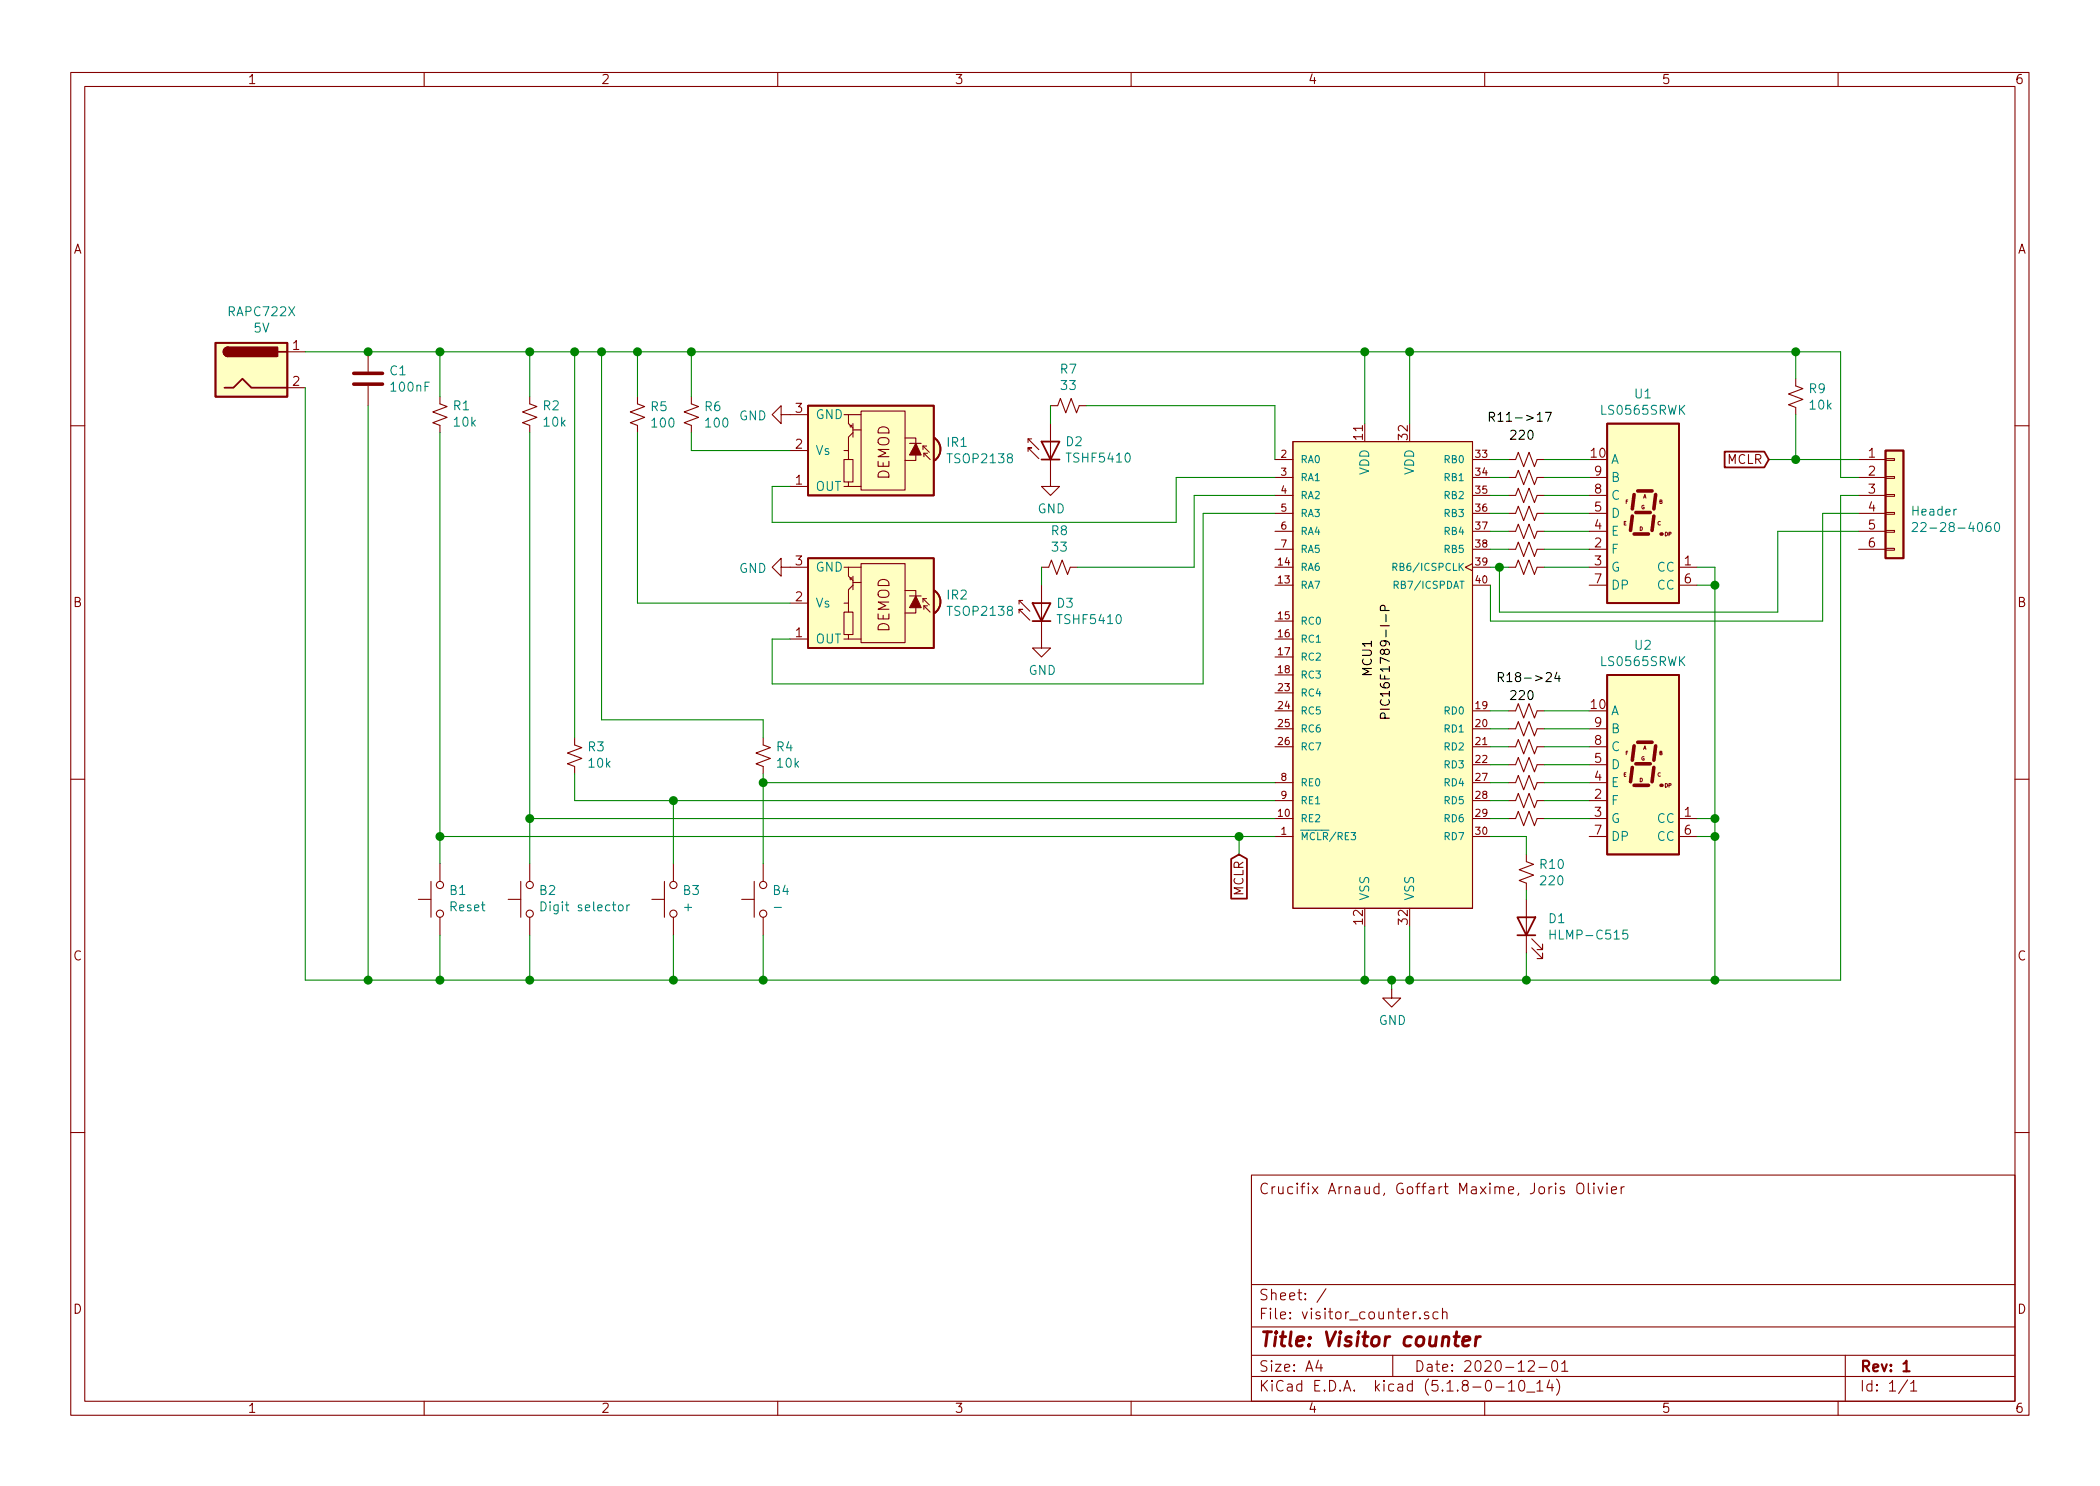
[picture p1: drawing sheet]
EESchema Schematic File Version 4
EELAYER 30 0
EELAYER END
$Descr A4 11693 8268
encoding utf-8
Sheet 1 1
Title "Visitor counter"
Date "2020-12-01"
Rev "1"
Comp ""
Comment1 ""
Comment2 ""
Comment3 ""
Comment4 "Crucifix Arnaud, Goffart Maxime, Joris Olivier"
$EndDescr
$Comp
L Connector:Jack-DC RAPC722X
U 1 1
P 1400 2050
F 0 "RAPC722X" H 1457 2375 50  0000 C CNN
F 1 "5V" H 1457 2284 50  0000 C CNN
F 2 "" H 1450 2010 50  0001 C CNN
F 3 "~" H 1450 2010 50  0001 C CNN
	1    1400 2050
	1    0    0    -1  
$EndComp
Wire Wire Line
	1700 5450 2050 5450
$Comp
L Device:C C1
U 1 1
P 2050 2100
F 0 "C1" H 2165 2146 50  0000 L CNN
F 1 "100nF" H 2165 2055 50  0000 L CNN
F 2 "" H 2088 1950 50  0001 C CNN
F 3 "~" H 2050 2100 50  0001 C CNN
	1    2050 2100
	1    0    0    -1  
$EndComp
Wire Wire Line
	1700 1950 2050 1950
Connection ~ 2050 1950
Wire Wire Line
	1700 2150 1700 5450
Wire Wire Line
	2050 2250 2050 5450
Connection ~ 2050 5450
$Comp
L Switch:SW_Push B1
U 1 1
P 2450 5000
F 0 "B1" V 2496 4952 50  0000 R CNN
F 1 "Reset" V 2405 4952 50  0000 R CNN
F 2 "" H 2450 5200 50  0001 C CNN
F 3 "~" H 2450 5200 50  0001 C CNN
	1    2450 5000
	0    -1   -1   0   
$EndComp
$Comp
L LED:IR204A D2
U 1 1
P 5850 2450
F 0 "D2" V 5846 2370 50  0000 R CNN
F 1 "TSHF5410" V 5755 2370 50  0000 R CNN
F 2 "LED_THT:LED_D3.0mm_IRBlack" H 5850 2625 50  0001 C CNN
F 3 "http://www.everlight.com/file/ProductFile/IR204-A.pdf" H 5800 2450 50  0001 C CNN
	1    5850 2450
	0    -1   -1   0   
$EndComp
$Comp
L Device:R_Small_US R7
U 1 1
P 5950 2250
F 0 "R7" H 5950 2455 50  0000 C CNN
F 1 "33" H 5950 2364 50  0000 C CNN
F 2 "" V 5950 2250 50  0001 C CNN
F 3 "~" V 5950 2250 50  0001 C CNN
	1    5950 2250
	1    0    0    -1  
$EndComp
$Comp
L Interface_Optical:TSOP21xx IR1
U 1 1
P 4800 2500
F 0 "IR1" H 4333 2458 50  0000 R CNN
F 1 "TSOP2138" H 4333 2549 50  0000 R CNN
F 2 "OptoDevice:Vishay_MOLD-3Pin" H 4750 2125 50  0001 C CNN
F 3 "http://www.vishay.com/docs/82460/tsop45.pdf" H 5450 2800 50  0001 C CNN
	1    4800 2500
	-1   0    0    1   
$EndComp
Wire Wire Line
	5850 2250 5850 2350
$Comp
L power:GND #PWR0101
U 1 1
P 5850 2650
F 0 "#PWR0101" H 5850 2400 50  0001 C CNN
F 1 "GND" H 5855 2477 50  0000 C CNN
F 2 "" H 5850 2650 50  0001 C CNN
F 3 "" H 5850 2650 50  0001 C CNN
	1    5850 2650
	1    0    0    -1  
$EndComp
$Comp
L power:GND #PWR0102
U 1 1
P 4400 2300
F 0 "#PWR0102" H 4400 2050 50  0001 C CNN
F 1 "GND" V 4405 2172 50  0000 R CNN
F 2 "" H 4400 2300 50  0001 C CNN
F 3 "" H 4400 2300 50  0001 C CNN
	1    4400 2300
	0    1    1    0   
$EndComp
Wire Wire Line
	4300 2700 4400 2700
$Comp
L Interface_Optical:TSOP21xx IR2
U 1 1
P 4800 3350
F 0 "IR2" H 4333 3308 50  0000 R CNN
F 1 "TSOP2138" H 4333 3399 50  0000 R CNN
F 2 "OptoDevice:Vishay_MOLD-3Pin" H 4750 2975 50  0001 C CNN
F 3 "http://www.vishay.com/docs/82460/tsop45.pdf" H 5450 3650 50  0001 C CNN
	1    4800 3350
	-1   0    0    1   
$EndComp
$Comp
L power:GND #PWR0103
U 1 1
P 4400 3150
F 0 "#PWR0103" H 4400 2900 50  0001 C CNN
F 1 "GND" V 4405 3022 50  0000 R CNN
F 2 "" H 4400 3150 50  0001 C CNN
F 3 "" H 4400 3150 50  0001 C CNN
	1    4400 3150
	0    1    1    0   
$EndComp
$Comp
L LED:IR204A D3
U 1 1
P 5800 3350
F 0 "D3" V 5796 3270 50  0000 R CNN
F 1 "TSHF5410" V 5705 3270 50  0000 R CNN
F 2 "LED_THT:LED_D3.0mm_IRBlack" H 5800 3525 50  0001 C CNN
F 3 "http://www.everlight.com/file/ProductFile/IR204-A.pdf" H 5750 3350 50  0001 C CNN
	1    5800 3350
	0    -1   -1   0   
$EndComp
$Comp
L Device:R_Small_US R8
U 1 1
P 5900 3150
F 0 "R8" H 5900 3355 50  0000 C CNN
F 1 "33" H 5900 3264 50  0000 C CNN
F 2 "" V 5900 3150 50  0001 C CNN
F 3 "~" V 5900 3150 50  0001 C CNN
	1    5900 3150
	1    0    0    -1  
$EndComp
Wire Wire Line
	5800 3150 5800 3250
$Comp
L power:GND #PWR0104
U 1 1
P 5800 3550
F 0 "#PWR0104" H 5800 3300 50  0001 C CNN
F 1 "GND" H 5805 3377 50  0000 C CNN
F 2 "" H 5800 3550 50  0001 C CNN
F 3 "" H 5800 3550 50  0001 C CNN
	1    5800 3550
	1    0    0    -1  
$EndComp
Wire Wire Line
	7750 5450 7850 5450
Connection ~ 7750 5450
Wire Wire Line
	7750 5500 7750 5450
$Comp
L power:GND #PWR0105
U 1 1
P 7750 5500
F 0 "#PWR0105" H 7750 5250 50  0001 C CNN
F 1 "GND" H 7755 5327 50  0000 C CNN
F 2 "" H 7750 5500 50  0001 C CNN
F 3 "" H 7750 5500 50  0001 C CNN
	1    7750 5500
	1    0    0    -1  
$EndComp
Wire Wire Line
	7100 2550 7100 2250
Wire Wire Line
	8500 5000 8500 4950
$Comp
L Device:R_Small_US R10
U 1 1
P 8500 4850
F 0 "R10" V 8454 4918 50  0000 L CNN
F 1 "220" V 8545 4918 50  0000 L CNN
F 2 "" V 8500 4850 50  0001 C CNN
F 3 "~" V 8500 4850 50  0001 C CNN
	1    8500 4850
	0    1    1    0   
$EndComp
$Comp
L Device:LED D1
U 1 1
P 8500 5150
F 0 "D1" V 8539 5032 50  0000 R CNN
F 1 "HLMP-C515" V 8448 5032 50  0000 R CNN
F 2 "" H 8500 5150 50  0001 C CNN
F 3 "~" H 8500 5150 50  0001 C CNN
	1    8500 5150
	0    -1   -1   0   
$EndComp
Connection ~ 7850 5450
Wire Wire Line
	8600 2550 8850 2550
Wire Wire Line
	8600 2850 8850 2850
Wire Wire Line
	8600 2950 8850 2950
Wire Wire Line
	8600 3050 8850 3050
Wire Wire Line
	8600 3150 8850 3150
Wire Wire Line
	8300 3150 8350 3150
Wire Wire Line
	8300 3050 8400 3050
Wire Wire Line
	8300 2950 8400 2950
Wire Wire Line
	8300 2850 8400 2850
Wire Wire Line
	8300 2750 8400 2750
Wire Wire Line
	8300 2650 8400 2650
Wire Wire Line
	8300 2550 8400 2550
$Comp
L Device:R_Small_US R?
U 1 1
P 8500 3150
F 0 "R?" H 8500 3255 39  0001 C CNN
F 1 "R_Small_US" H 8500 3264 50  0001 C CNN
F 2 "" V 8500 3150 50  0001 C CNN
F 3 "~" V 8500 3150 50  0001 C CNN
	1    8500 3150
	1    0    0    -1  
$EndComp
$Comp
L Device:R_Small_US R?
U 1 1
P 8500 3050
F 0 "R?" H 8500 3155 39  0001 C CNN
F 1 "R_Small_US" H 8500 3164 50  0001 C CNN
F 2 "" V 8500 3050 50  0001 C CNN
F 3 "~" V 8500 3050 50  0001 C CNN
	1    8500 3050
	1    0    0    -1  
$EndComp
$Comp
L Device:R_Small_US R?
U 1 1
P 8500 2950
F 0 "R?" H 8500 3055 39  0001 C CNN
F 1 "R_Small_US" H 8500 3064 50  0001 C CNN
F 2 "" V 8500 2950 50  0001 C CNN
F 3 "~" V 8500 2950 50  0001 C CNN
	1    8500 2950
	1    0    0    -1  
$EndComp
$Comp
L Device:R_Small_US R?
U 1 1
P 8500 2850
F 0 "R?" H 8500 2955 39  0001 C CNN
F 1 "R_Small_US" H 8500 2964 50  0001 C CNN
F 2 "" V 8500 2850 50  0001 C CNN
F 3 "~" V 8500 2850 50  0001 C CNN
	1    8500 2850
	1    0    0    -1  
$EndComp
$Comp
L Device:R_Small_US R?
U 1 1
P 8500 2750
F 0 "R?" H 8500 2855 39  0001 C CNN
F 1 "R_Small_US" H 8500 2864 50  0001 C CNN
F 2 "" V 8500 2750 50  0001 C CNN
F 3 "~" V 8500 2750 50  0001 C CNN
	1    8500 2750
	1    0    0    -1  
$EndComp
$Comp
L Device:R_Small_US R?
U 1 1
P 8500 2650
F 0 "R?" H 8500 2755 39  0001 C CNN
F 1 "R_Small_US" H 8500 2764 50  0001 C CNN
F 2 "" V 8500 2650 50  0001 C CNN
F 3 "~" V 8500 2650 50  0001 C CNN
	1    8500 2650
	1    0    0    -1  
$EndComp
$Comp
L Device:R_Small_US R?
U 1 1
P 8500 2550
F 0 "R?" H 8500 2655 39  0001 C CNN
F 1 "R_Small_US" H 8500 2664 50  0001 C CNN
F 2 "" V 8500 2550 50  0001 C CNN
F 3 "~" V 8500 2550 50  0001 C CNN
	1    8500 2550
	1    0    0    -1  
$EndComp
Wire Wire Line
	8300 4550 8400 4550
Wire Wire Line
	8300 4450 8400 4450
Wire Wire Line
	8300 4350 8400 4350
Wire Wire Line
	8300 4250 8400 4250
Wire Wire Line
	8300 4150 8400 4150
Wire Wire Line
	8300 4050 8400 4050
$Comp
L Device:R_Small_US R?
U 1 1
P 8500 4450
F 0 "R?" H 8500 4555 39  0001 C CNN
F 1 "R_Small_US" H 8500 4564 50  0001 C CNN
F 2 "" V 8500 4450 50  0001 C CNN
F 3 "~" V 8500 4450 50  0001 C CNN
	1    8500 4450
	1    0    0    -1  
$EndComp
$Comp
L Device:R_Small_US R?
U 1 1
P 8500 4350
F 0 "R?" H 8500 4455 39  0001 C CNN
F 1 "R_Small_US" H 8500 4464 50  0001 C CNN
F 2 "" V 8500 4350 50  0001 C CNN
F 3 "~" V 8500 4350 50  0001 C CNN
	1    8500 4350
	1    0    0    -1  
$EndComp
$Comp
L Device:R_Small_US R?
U 1 1
P 8500 4250
F 0 "R?" H 8500 4355 39  0001 C CNN
F 1 "R_Small_US" H 8500 4364 50  0001 C CNN
F 2 "" V 8500 4250 50  0001 C CNN
F 3 "~" V 8500 4250 50  0001 C CNN
	1    8500 4250
	1    0    0    -1  
$EndComp
$Comp
L Device:R_Small_US R?
U 1 1
P 8500 4150
F 0 "R?" H 8500 4255 39  0001 C CNN
F 1 "R_Small_US" H 8500 4264 50  0001 C CNN
F 2 "" V 8500 4150 50  0001 C CNN
F 3 "~" V 8500 4150 50  0001 C CNN
	1    8500 4150
	1    0    0    -1  
$EndComp
$Comp
L Device:R_Small_US R?
U 1 1
P 8500 4050
F 0 "R?" H 8500 4155 39  0001 C CNN
F 1 "R_Small_US" H 8500 4164 50  0001 C CNN
F 2 "" V 8500 4050 50  0001 C CNN
F 3 "~" V 8500 4050 50  0001 C CNN
	1    8500 4050
	1    0    0    -1  
$EndComp
$Comp
L Device:R_Small_US R?
U 1 1
P 8500 4550
F 0 "R?" H 8500 4755 50  0001 C CNN
F 1 "R_Small_US" H 8500 4664 50  0001 C CNN
F 2 "" V 8500 4550 50  0001 C CNN
F 3 "~" V 8500 4550 50  0001 C CNN
	1    8500 4550
	1    0    0    -1  
$EndComp
Wire Wire Line
	8300 3950 8400 3950
$Comp
L Device:R_Small_US R8
U 1 1
P 8500 3950
F 0 "R8" H 8500 4055 39  0001 C CNN
F 1 "R_Small_US" H 8500 4064 50  0001 C CNN
F 2 "" V 8500 3950 50  0001 C CNN
F 3 "~" V 8500 3950 50  0001 C CNN
	1    8500 3950
	1    0    0    -1  
$EndComp
$Comp
L Display_Character:HDSP-7503 U2
U 1 1
P 9150 4250
F 0 "U2" H 9150 4917 50  0000 C CNN
F 1 "LS0565SRWK" H 9150 4826 50  0000 C CNN
F 2 "Display_7Segment:HDSP-A151" H 9150 3700 50  0001 C CNN
F 3 "https://docs.broadcom.com/docs/AV02-2553EN" H 8750 4800 50  0001 C CNN
	1    9150 4250
	1    0    0    -1  
$EndComp
Wire Wire Line
	7850 5450 7850 5150
Wire Wire Line
	7600 5450 7750 5450
Wire Wire Line
	7600 5450 7600 5150
Wire Wire Line
	7850 1950 7850 2350
Wire Wire Line
	7600 1950 7850 1950
Wire Wire Line
	7600 1950 7600 2350
$Comp
L eec:PIC16F1789-I_P U
U 1 1
P 7100 2550
F 0 "U" H 7700 2723 50  0001 C CNN
F 1 "PIC16F1789-I_P" H 7700 2724 50  0001 C BNN
F 2 "Microchip-PIC16F1789-I_P-*" H 7100 2950 50  0001 L CNN
F 3 "http://ww1.microchip.com/downloads/en/DeviceDoc/41675A.pdf" H 7100 3050 50  0001 L CNN
F 4 "Manufacturer URL" H 7100 3150 50  0001 L CNN "Component Link 1 Description"
F 5 "http://www.microchip.com/" H 7100 3250 50  0001 L CNN "Component Link 1 URL"
F 6 "Package Specification" H 7100 3350 50  0001 L CNN "Component Link 3 Description"
F 7 "http://www.microchip.com/stellent/groups/techpub_sg/documents/packagingspec/en012702.pdf" H 7100 3450 50  0001 L CNN "Component Link 3 URL"
F 8 "2.3 to 5.5 V" H 7100 4050 50  0001 L CNN "VCC Range"
F 9 "Rev. A" H 7100 2550 50  0001 C CNN "Datasheet Version"
F 10 "Through Hole" H 7100 2550 50  0001 C CNN "Mounting Technology"
F 11 "40-Lead Plastic Dual In-Line Package, Body 51.75 x 13.53 mm, Pitch 2.54 mm" H 7100 2550 50  0001 C CNN "Package Description"
F 12 "C04-016B, 04/2013" H 7100 2550 50  0001 C CNN "Package Version"
F 13 "Tube" H 7100 2550 50  0001 C CNN "Packing"
F 14 "IC" H 7100 2550 50  0001 C CNN "category"
F 15 "10490062" H 7100 2550 50  0001 C CNN "ciiva ids"
F 16 "yes" H 7100 2550 50  0001 C CNN "imported"
F 17 "14c9a75bf827425d" H 7100 2550 50  0001 C CNN "library id"
F 18 "Microchip" H 7100 2550 50  0001 C CNN "manufacturer"
F 19 "PDIP-P40" H 7100 2550 50  0001 C CNN "package"
F 20 "1396429688" H 7100 2550 50  0001 C CNN "release date"
F 21 "87B779B8-BAE6-4182-B993-E708CD3A73B9" H 7100 2550 50  0001 C CNN "vault revision"
	1    7100 2550
	1    0    0    -1  
$EndComp
Connection ~ 7600 1950
Wire Wire Line
	7100 2250 6050 2250
$Comp
L Device:R_Small_US R5
U 1 1
P 3550 2300
F 0 "R5" V 3504 2368 50  0000 L CNN
F 1 "100" V 3595 2368 50  0000 L CNN
F 2 "" V 3550 2300 50  0001 C CNN
F 3 "~" V 3550 2300 50  0001 C CNN
	1    3550 2300
	0    1    1    0   
$EndComp
Wire Wire Line
	4300 3550 4400 3550
Wire Wire Line
	4300 2700 4300 2900
Wire Wire Line
	4300 2900 6550 2900
Wire Wire Line
	6550 2900 6550 2650
Wire Wire Line
	6550 2650 7100 2650
Wire Wire Line
	7100 2750 6650 2750
Wire Wire Line
	4300 3800 6700 3800
Wire Wire Line
	6700 2850 7100 2850
Wire Wire Line
	6700 2850 6700 3800
Wire Wire Line
	4300 3550 4300 3800
Wire Wire Line
	6000 3150 6650 3150
Wire Wire Line
	6650 2750 6650 3150
Wire Wire Line
	3850 2400 3850 2500
$Comp
L Device:R_Small_US R6
U 1 1
P 3850 2300
F 0 "R6" V 3804 2368 50  0000 L CNN
F 1 "100" V 3895 2368 50  0000 L CNN
F 2 "" V 3850 2300 50  0001 C CNN
F 3 "~" V 3850 2300 50  0001 C CNN
	1    3850 2300
	0    1    1    0   
$EndComp
Wire Wire Line
	3850 2200 3850 1950
Connection ~ 3850 1950
Wire Wire Line
	3850 1950 7600 1950
Wire Wire Line
	3850 2500 4400 2500
$Comp
L Device:R_Small_US R1
U 1 1
P 2450 2300
F 0 "R1" V 2496 2232 50  0000 R CNN
F 1 "10k" V 2405 2232 50  0000 R CNN
F 2 "" V 2450 2300 50  0001 C CNN
F 3 "~" V 2450 2300 50  0001 C CNN
	1    2450 2300
	0    -1   -1   0   
$EndComp
Wire Wire Line
	2050 1950 2450 1950
Wire Wire Line
	2450 2200 2450 1950
$Comp
L Device:R_Small_US R4
U 1 1
P 4250 4200
F 0 "R4" V 4296 4132 50  0000 R CNN
F 1 "10k" V 4205 4132 50  0000 R CNN
F 2 "" V 4250 4200 50  0001 C CNN
F 3 "~" V 4250 4200 50  0001 C CNN
	1    4250 4200
	0    -1   -1   0   
$EndComp
$Comp
L Device:R_Small_US R3
U 1 1
P 3200 4200
F 0 "R3" V 3246 4132 50  0000 R CNN
F 1 "10k" V 3155 4132 50  0000 R CNN
F 2 "" V 3200 4200 50  0001 C CNN
F 3 "~" V 3200 4200 50  0001 C CNN
	1    3200 4200
	0    -1   -1   0   
$EndComp
$Comp
L Device:R_Small_US R2
U 1 1
P 2950 2300
F 0 "R2" V 2996 2232 50  0000 R CNN
F 1 "10k" V 2905 2232 50  0000 R CNN
F 2 "" V 2950 2300 50  0001 C CNN
F 3 "~" V 2950 2300 50  0001 C CNN
	1    2950 2300
	0    -1   -1   0   
$EndComp
Wire Wire Line
	3550 2200 3550 1950
Wire Wire Line
	3550 1950 3850 1950
Wire Wire Line
	3550 2400 3550 3350
Wire Wire Line
	3550 3350 4400 3350
$Comp
L Switch:SW_Push B3
U 1 1
P 3750 5000
F 0 "B3" V 3796 4952 50  0000 R CNN
F 1 "+" V 3705 4952 50  0000 R CNN
F 2 "" H 3750 5200 50  0001 C CNN
F 3 "~" H 3750 5200 50  0001 C CNN
	1    3750 5000
	0    -1   -1   0   
$EndComp
$Comp
L Switch:SW_Push B4
U 1 1
P 4250 5000
F 0 "B4" V 4296 4952 50  0000 R CNN
F 1 "-" V 4205 4952 50  0000 R CNN
F 2 "" H 4250 5200 50  0001 C CNN
F 3 "~" H 4250 5200 50  0001 C CNN
	1    4250 5000
	0    -1   -1   0   
$EndComp
$Comp
L Switch:SW_Push B2
U 1 1
P 2950 5000
F 0 "B2" V 2996 4952 50  0000 R CNN
F 1 "Digit selector" V 2905 4952 50  0000 R CNN
F 2 "" H 2950 5200 50  0001 C CNN
F 3 "~" H 2950 5200 50  0001 C CNN
	1    2950 5000
	0    -1   -1   0   
$EndComp
Connection ~ 2450 1950
Wire Wire Line
	2050 5450 2450 5450
Wire Wire Line
	2450 5200 2450 5450
Wire Wire Line
	2450 2400 2450 4650
Connection ~ 3550 1950
Wire Wire Line
	2450 5450 2950 5450
Connection ~ 2450 5450
Connection ~ 7600 5450
Wire Wire Line
	7100 4650 6900 4650
Connection ~ 2450 4650
Wire Wire Line
	2450 4650 2450 4800
Wire Wire Line
	2950 4800 2950 4550
Wire Wire Line
	2950 2200 2950 1950
Wire Wire Line
	2450 1950 2950 1950
Connection ~ 2950 1950
Wire Wire Line
	2950 1950 3200 1950
Wire Wire Line
	2950 5200 2950 5450
Connection ~ 2950 5450
Wire Wire Line
	2950 5450 3750 5450
Wire Wire Line
	7100 4550 2950 4550
Connection ~ 2950 4550
Wire Wire Line
	2950 4550 2950 2400
Wire Wire Line
	3200 1950 3200 4100
Connection ~ 3200 1950
Wire Wire Line
	3200 1950 3350 1950
Wire Wire Line
	3350 1950 3350 4000
Wire Wire Line
	3350 4000 4250 4000
Wire Wire Line
	4250 4000 4250 4100
Connection ~ 3350 1950
Wire Wire Line
	3350 1950 3550 1950
Wire Wire Line
	3200 4300 3200 4450
Wire Wire Line
	3200 4450 3750 4450
Wire Wire Line
	3750 4450 3750 4800
Wire Wire Line
	3750 5200 3750 5450
Connection ~ 3750 5450
Wire Wire Line
	3750 5450 4250 5450
Wire Wire Line
	4250 4300 4250 4350
Wire Wire Line
	4250 5200 4250 5450
Connection ~ 4250 5450
Wire Wire Line
	4250 5450 7600 5450
Wire Wire Line
	7100 4450 3750 4450
Connection ~ 3750 4450
Wire Wire Line
	7100 4350 4250 4350
Connection ~ 4250 4350
Wire Wire Line
	4250 4350 4250 4800
$Comp
L Connector_Generic_MountingPin:Conn_01x06_MountingPin Header
U 1 1
P 10550 2750
F 0 "Header" H 10638 2664 50  0000 L CNN
F 1 "22-28-4060" H 10638 2573 50  0000 L CNN
F 2 "" H 10550 2750 50  0001 C CNN
F 3 "~" H 10550 2750 50  0001 C CNN
	1    10550 2750
	1    0    0    -1  
$EndComp
$Comp
L Device:R_Small_US R9
U 1 1
P 10000 2200
F 0 "R9" V 9954 2268 50  0000 L CNN
F 1 "10k" V 10045 2268 50  0000 L CNN
F 2 "" V 10000 2200 50  0001 C CNN
F 3 "~" V 10000 2200 50  0001 C CNN
	1    10000 2200
	0    1    1    0   
$EndComp
Wire Wire Line
	7850 1950 10000 1950
Connection ~ 7850 1950
Wire Wire Line
	10350 2650 10250 2650
Wire Wire Line
	10250 2650 10250 1950
Wire Wire Line
	10000 2100 10000 1950
Connection ~ 10000 1950
Wire Wire Line
	10000 1950 10250 1950
Text GLabel 6900 4750 3    50   Input ~ 0
MCLR
Wire Wire Line
	6900 4750 6900 4650
Connection ~ 6900 4650
Wire Wire Line
	6900 4650 2450 4650
Wire Wire Line
	10350 2550 10000 2550
Wire Wire Line
	10000 2300 10000 2550
Connection ~ 10000 2550
Wire Wire Line
	10000 2550 9850 2550
Text GLabel 9850 2550 0    50   Input ~ 0
MCLR
Wire Wire Line
	8600 2750 8850 2750
Wire Wire Line
	8600 2650 8850 2650
Wire Wire Line
	9450 3150 9550 3150
Wire Wire Line
	9450 3250 9550 3250
Wire Wire Line
	9550 3150 9550 3250
$Comp
L Display_Character:HDSP-7503 U1
U 1 1
P 9150 2850
F 0 "U1" H 9150 3517 50  0000 C CNN
F 1 "LS0565SRWK" H 9150 3426 50  0000 C CNN
F 2 "Display_7Segment:HDSP-A151" H 9150 2300 50  0001 C CNN
F 3 "https://docs.broadcom.com/docs/AV02-2553EN" H 8750 3400 50  0001 C CNN
	1    9150 2850
	1    0    0    -1  
$EndComp
Wire Wire Line
	10350 2750 10250 2750
Wire Wire Line
	10250 2750 10250 5450
Wire Wire Line
	10150 2850 10350 2850
Wire Wire Line
	8300 3250 8300 3450
Wire Wire Line
	8350 3400 8350 3150
Connection ~ 8350 3150
Wire Wire Line
	8350 3150 8400 3150
Wire Wire Line
	8350 3400 9900 3400
Wire Wire Line
	9900 3400 9900 2950
Wire Wire Line
	9900 2950 10350 2950
Wire Wire Line
	10150 2850 10150 3450
Wire Wire Line
	8300 3450 10150 3450
Wire Wire Line
	7850 5450 8500 5450
Wire Wire Line
	8300 4650 8500 4650
Wire Wire Line
	8500 4650 8500 4750
Wire Wire Line
	8500 5300 8500 5450
Connection ~ 8500 5450
Wire Wire Line
	8500 5450 9550 5450
Wire Wire Line
	8600 3950 8850 3950
Wire Wire Line
	8600 4050 8850 4050
Wire Wire Line
	8600 4150 8850 4150
Wire Wire Line
	8600 4250 8850 4250
Wire Wire Line
	8600 4350 8850 4350
Wire Wire Line
	8600 4450 8850 4450
Wire Wire Line
	8600 4550 8850 4550
Wire Wire Line
	9550 3250 9550 4550
Connection ~ 9550 3250
Connection ~ 9550 5450
Wire Wire Line
	9550 5450 10250 5450
Wire Wire Line
	9450 4650 9550 4650
Connection ~ 9550 4650
Wire Wire Line
	9550 4650 9550 5450
Wire Wire Line
	9450 4550 9550 4550
Connection ~ 9550 4550
Wire Wire Line
	9550 4550 9550 4650
Text Label 8650 2350 2    50   ~ 0
R11->17
Text Label 8550 2450 2    50   ~ 0
220
Text Label 8700 3800 2    50   ~ 0
R18->24
Text Label 8550 3900 2    50   ~ 0
220
Text Label 7650 3550 3    50   ~ 0
MCU1
Text Label 7750 3350 3    50   ~ 0
PIC16F1789-I-P
$EndSCHEMATC
